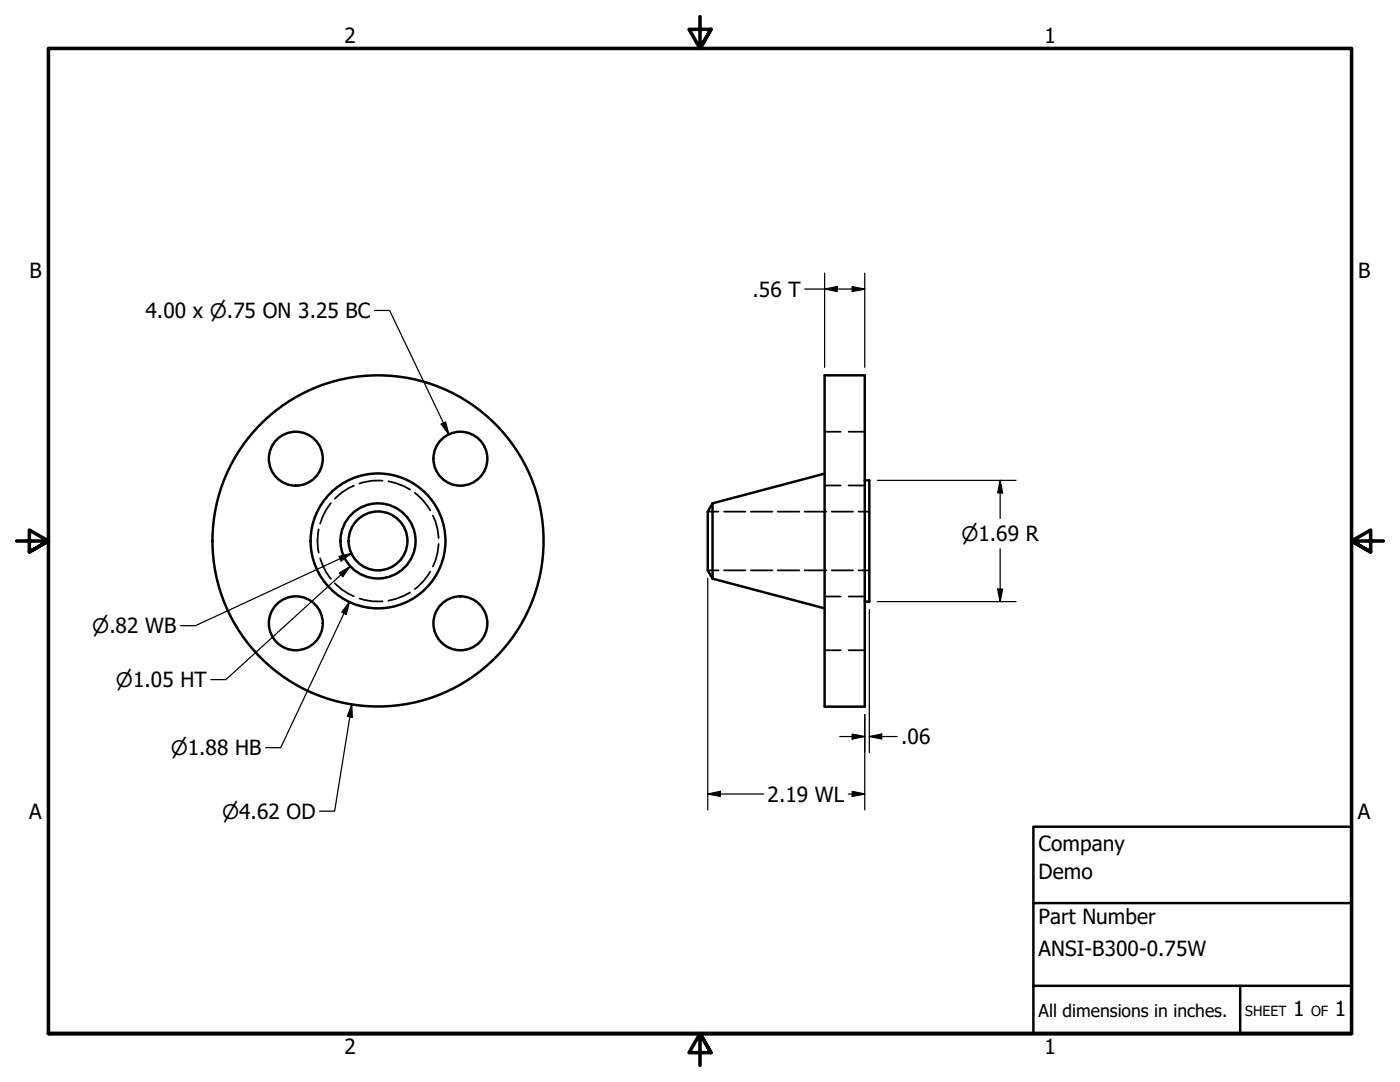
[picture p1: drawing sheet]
<svg xmlns="http://www.w3.org/2000/svg" width="279mm" height="216mm" viewBox="0 0 279 216" stroke-linecap="round" stroke-linejoin="round" font-family="sans-serif">
<!-- layer: Hidden (ANSI) -->
<g fill="none" stroke="#000" stroke-width=".35">
<path d="M70.6 96.9a11 11 0 0 0-3.8 2.6M76.3 95.9a10.7 10.7 0 0 0-4.6 .6M77.5 96l3 1 1.3 .7M82.8 98.4a11.3 11.3 0 0 1 3.1 3.4M164.6 96.9h3.2M164.6 86.1h3.2M169.4 96.9h3.2M169.4 86.1h3.2M63.6 105.6a11.1 11.1 0 0 0 0 4.7M63.9 111.4a10.7 10.7 0 0 0 2.1 4.1M66 100.4a10.7 10.7 0 0 0-2.1 4.1M66.8 116.4a11 11 0 0 0 3.8 2.6"/>
<path d="M71.7 119.4a10.7 10.7 0 0 0 4.6 .6M81.8 118.2l-1.3 .7-3 1M85.9 114.1a11.3 11.3 0 0 1-3.1 3.4M86.4 102.9a11 11 0 0 1 1.1 4.5M87.5 108.5a11 11 0 0 1-1.1 4.5M141.3 113.8h2.1M141.3 102.1h2.1M144.5 113.8h4.3M144.5 102.1h4.3M149.9 113.8h4.3M149.9 102.1h4.3M155.2 113.8h4.3"/>
<path d="M155.2 102.1h4.3M160.6 113.8h4.3M160.6 102.1h4.3M164.6 119h3.2M166 113.8h4.3M166 102.1h4.3M169.4 119h3.2M171.3 113.8h2.2M171.3 102.1h2.2M164.6 129.8h3.2M169.4 129.8h3.2"/>
</g>
<!-- layer: Visible (ANSI) -->
<g fill="none" stroke="#000" stroke-width=".49">
<path d="M164.6 74.9h8v66.1h-8zM164.6 94.5l-22.4 5.9M172.6 95.8h.9v24.3h-.9M142.2 100.4v15.1M142.2 100.4l-.9 1.7v11.7l.9 1.7M142.2 115.5l22.4 5.9"/>
<circle cx="59" cy="91.5" r="5.4"/>
<circle cx="91.9" cy="91.5" r="5.4"/>
<circle cx="75.4" cy="107.9" r="5.9"/>
<circle cx="75.4" cy="107.9" r="7.5"/>
<circle cx="75.4" cy="107.9" r="13.5"/>
<circle cx="75.4" cy="107.9" r="33"/>
<circle cx="59" cy="124.4" r="5.4"/>
<circle cx="91.9" cy="124.4" r="5.4"/>
</g>
<!-- layer: Border (ANSI) -->
<path d="M139.7 3.3v6.4l-2.2-3.8h4.4l-2.2 3.8 2.2-3.8M3.3 107.9h6.4l-3.8-2.1v4.3l3.8-2.2-3.8 2.2M276.1 107.9h-6.4l3.8-2.1v4.3l-3.8-2.2 3.8 2.2M9.7 206.2v-196.5h260v196.5h-260h260M141.9 210l-2.2-3.8 2.2 3.8h-4.4l2.2-3.8v6.4" fill="none" stroke="#000" stroke-width=".71"/>
<!-- layer: Title (ANSI) -->
<path d="M206.2 165h63.5v41.2h-63.5zM206.2 196.7h63.5M206.2 180.2h63.5M247.5 196.7v9.5" fill="none" stroke="#000" stroke-width=".49"/>
<!-- layer: Dimension (ANSI) -->
<g fill="none" stroke="#000" stroke-width=".25">
<path d="M160.6 57.7h12M164.6 57.7l2.5-.5v1zM164.6 54.5v18.8M170.1 57.2l2.5 .5-2.5 .5zM172.6 54.5v18.8M74.7 61.9h3.1l11.8 24.8M88.1 84.6l.8-.4 .7 2.5zM175.1 95.8h27.7M199.6 95.8l.5 2.6h-1zM199.6 95.8v7.6M67.7 111l2.4-.6-2 1.5zM67.7 114.3l2.2-1.3-1.5 2.1z"/>
<path d="M69.9 113l-24.8 22.6h-3M70.1 110.4l-31.1 14.4h-3M141.3 115.4v46.2M199.1 117.5h1l-.5 2.6zM199.6 109.5v10.6M69.7 120.1l-.6 2.5-.9-.4zM69.7 120.1l-13.7 29.1h-3M173.5 121.6v28.5M175.1 120.1h27.7M70.2 140.6l.1 2.5-1-.2zM70.2 140.6l-3.4 21.3h-3M141.3 158.4l2.5-.5v1z"/>
<path d="M141.3 158.4h11.1M167.6 147h5M169.3 158.4h3.3M170.1 146.5l2.5 .5-2.5 .5zM170.1 157.9l2.5 .5-2.5 .5zM172.6 142.6v19M173.5 147l2.5-.5v1zM173.5 147h5.5"/>
</g>
<g fill="#000">
<path d="M164.6 57.7l2.5-.5v1z" fill-rule="evenodd"/>
<path d="M170.1 57.2l2.5 .5-2.5 .5z" fill-rule="evenodd"/>
<path d="M88.1 84.6l.8-.4 .7 2.5z" fill-rule="evenodd"/>
<path d="M199.6 95.8l.5 2.6h-1z" fill-rule="evenodd"/>
<path d="M67.7 111l2.4-.6-2 1.5z" fill-rule="evenodd"/>
<path d="M67.7 114.3l2.2-1.3-1.5 2.1z" fill-rule="evenodd"/>
<path d="M199.1 117.5h1l-.5 2.6z" fill-rule="evenodd"/>
<path d="M69.7 120.1l-.6 2.5-.9-.4z" fill-rule="evenodd"/>
<path d="M70.2 140.6l.1 2.5-1-.2z" fill-rule="evenodd"/>
<path d="M141.3 158.4l2.5-.5v1z" fill-rule="evenodd"/>
<path d="M170.1 146.5l2.5 .5-2.5 .5z" fill-rule="evenodd"/>
<path d="M170.1 157.9l2.5 .5-2.5 .5z" fill-rule="evenodd"/>
<path d="M173.5 147l2.5-.5v1z" fill-rule="evenodd"/>
</g>
<g font-size="4.2">
<text x="68.7" y="8.6">2</text>
<text x="208.4" y="8.6">1</text>
<text x="5.9" y="55.5">B</text>
<text x="150.2" y="59.2">.56 T</text>
<text x="271" y="55.5">B</text>
<text x="29" y="63.4">4.00 x ⌀.75 ON 3.25 BC</text>
<text x="179.8" y="148.5">.06</text>
<text x="153.2" y="159.9">2.19 WL</text>
<text x="5.8" y="163.4">A</text>
<text x="271" y="163.4">A</text>
<text x="207.3" y="169.8">Company</text>
<text x="207.3" y="175.4">Demo</text>
<text x="207.3" y="184.4">Part Number</text>
<text x="207.3" y="190.7">ANSI-B300-0.75W</text>
<text x="258.1" y="202.8">1</text>
<text x="266.4" y="202.8">1</text>
<text x="68.7" y="210.3">2</text>
<text x="208.4" y="210.3">1</text>
</g>
<g font-size="4">
<text x="191.9" y="107.9">⌀1.69 R</text>
<text x="18.4" y="126.3">⌀.82 WB</text>
<text x="23.1" y="137.1">⌀1.05 HT</text>
<text x="34.1" y="150.7">⌀1.88 HB</text>
<text x="44.3" y="163.3">⌀4.62 OD</text>
</g>
<text font-size="3.5" x="207.3" y="202.9">All dimensions in inches.</text>
<g font-size="2.8">
<text x="248.5" y="202.8">SHEET</text>
<text x="261.7" y="202.8">OF</text>
</g>
</svg>
